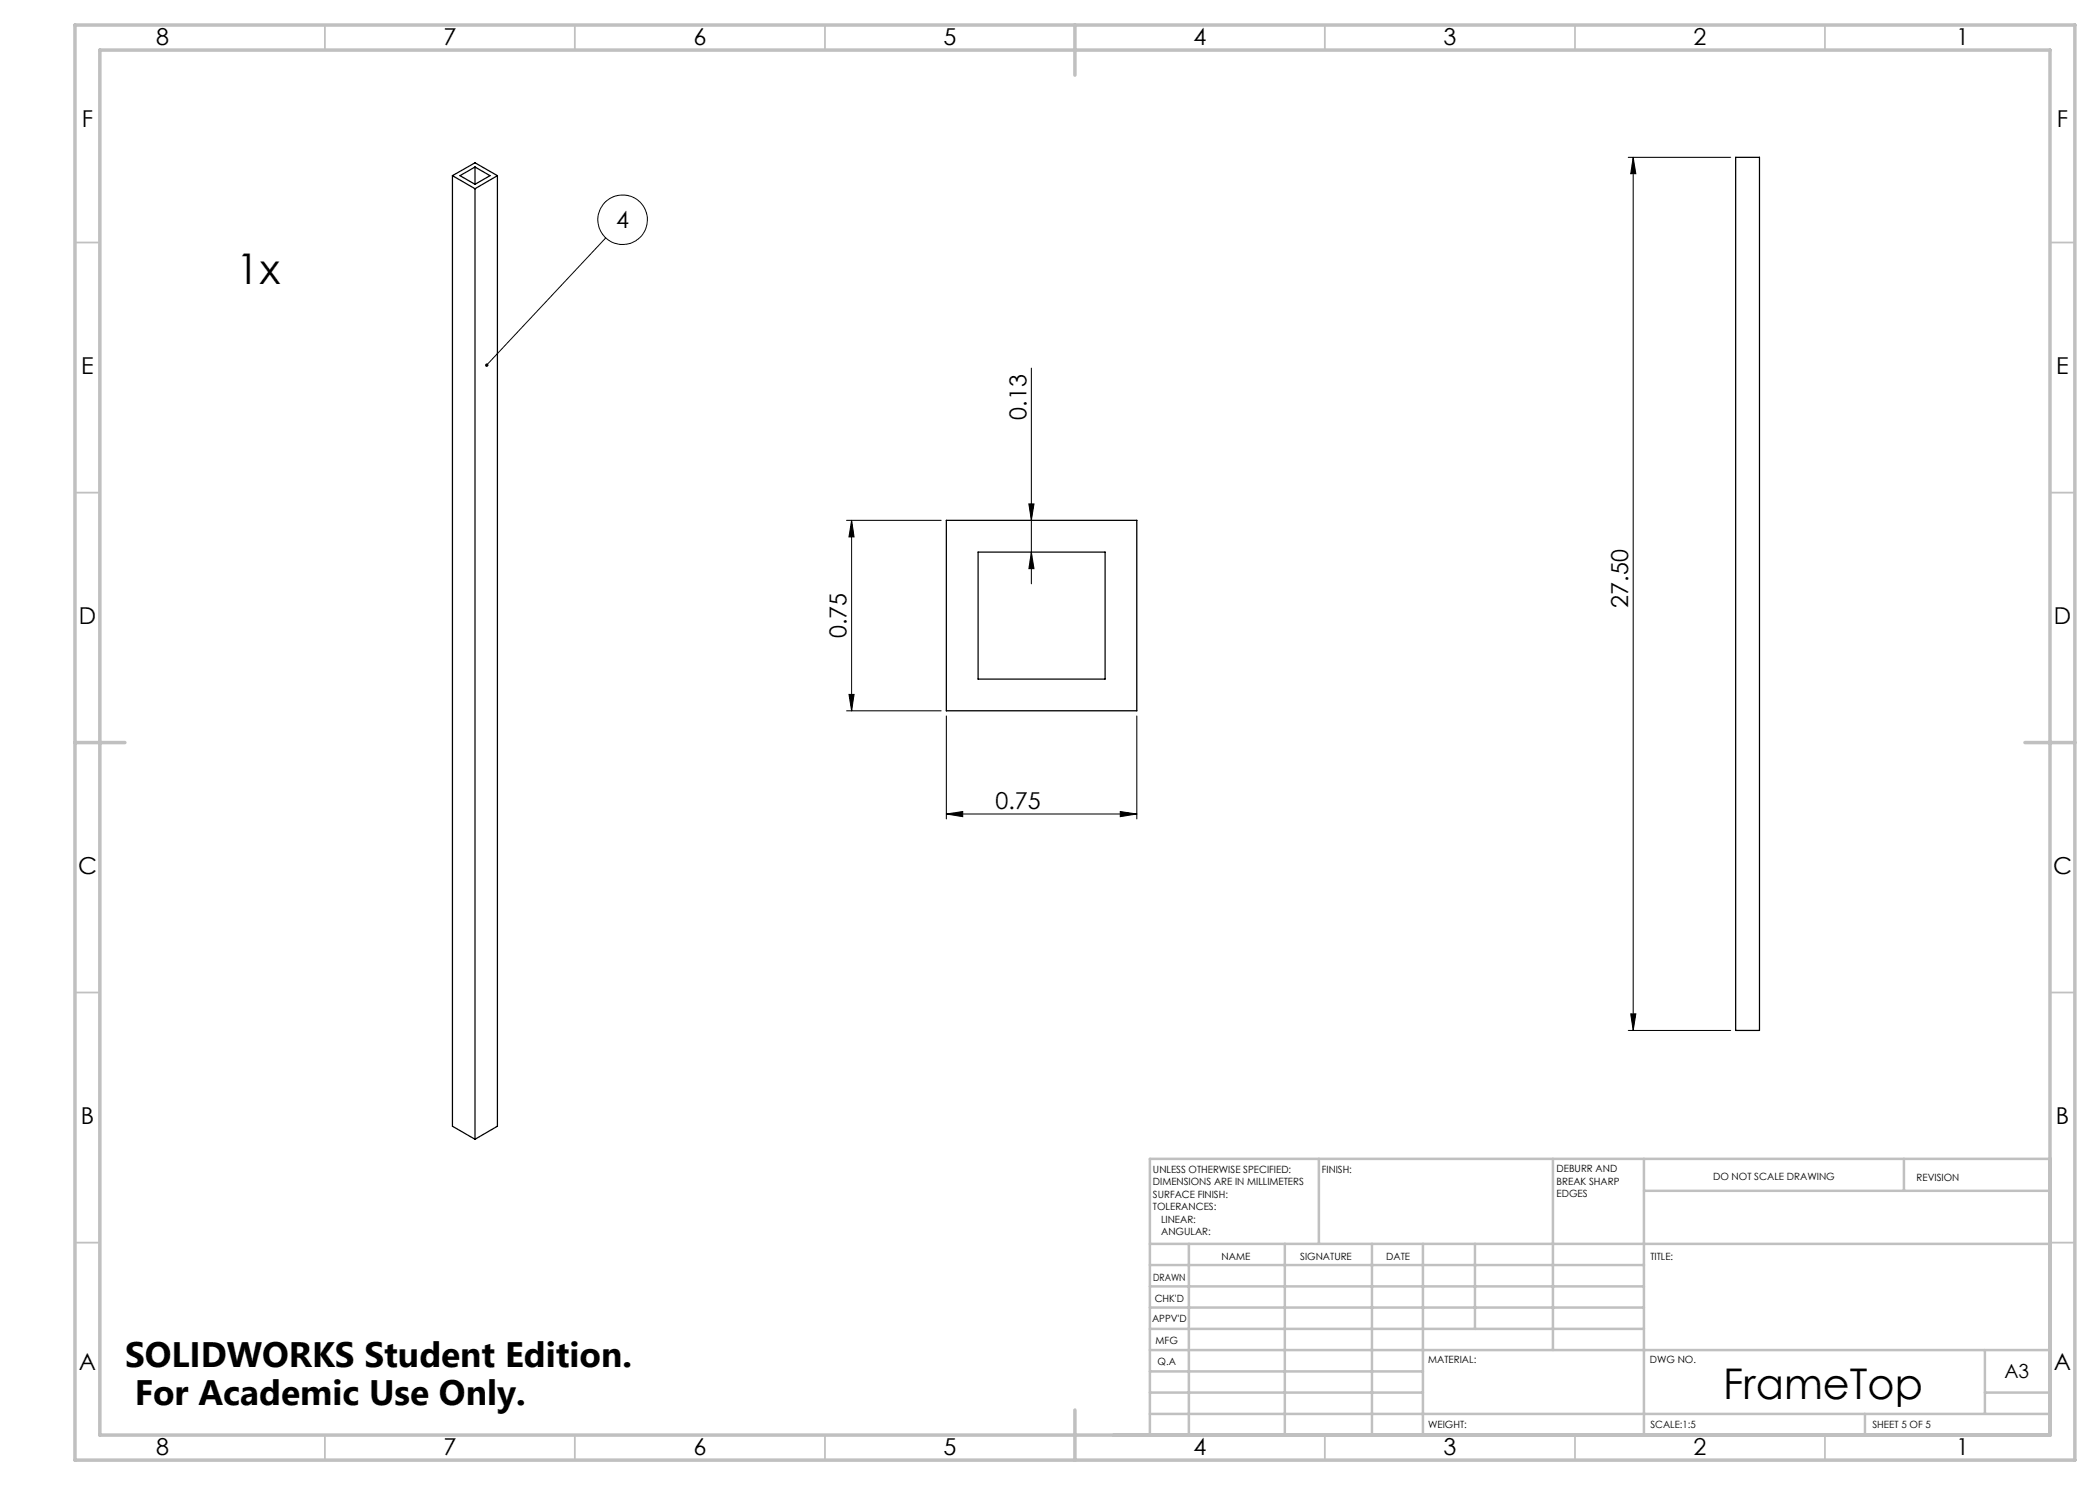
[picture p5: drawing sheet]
<svg xmlns="http://www.w3.org/2000/svg" width="420mm" height="297mm" viewBox="0 0 420 297" stroke-linecap="round" stroke-linejoin="round" font-family="sans-serif">
<g fill="none" stroke="#000" stroke-width=".2">
<path d="M325.6 31.5h20.5M326.6 31.5v174.6M326.6 31.5l.6 3.2h-1.1zM121.1 47.6l-23.8 25.4M206.3 73.6v43.2M169.3 104.1h18.9M170.3 104.1l.5 3.3h-1zM170.3 104.1v38.1M205.8 100.8h1l-.5 3.3zM206.3 110.4l.5 3.3h-1zM169.8 138.9h1l-.5 3.3zM169.3 142.2h18.9"/>
<path d="M189.3 143.2v20.6M227.4 143.2v20.6M189.3 162.8l3.2-.5v1zM189.3 162.8h38.1M224 162.3l3.4 .5-3.4 .5zM325.6 206.1h20.5M326.1 202.8h1.1l-.6 3.3z"/>
<circle cx="124.5" cy="44" r="5"/>
</g>
<g fill="none" stroke="#c0c0c0" stroke-width=".35">
<path d="M65 5v5M115 5v5M165 5v5M265 5v5M315 5v5M365 5v5M15 48.5h5M410 48.5h5M15 98.5h5M410 98.5h5M15 198.5h5M410 198.5h5"/>
<path d="M15 248.5h5M410 248.5h5M65 287v5M115 287v5M165 287v5M265 287v5M315 287v5M365 287v5"/>
</g>
<g fill="none" stroke="#c0c0c0" stroke-width=".5">
<path d="M263.8 231.8v17M310.6 231.8v38.2M328.8 231.8v55.2M328.8 238.2h81.2M380.8 231.8v6.4M410 231.8h-180v55.2M230 248.8h180M230 257.3h98.8M230 253h98.8M237.8 248.8v38.2M257 248.8v38.2M274.4 248.8v38.2"/>
<path d="M284.6 248.8v38.2M295 248.8v17M230 265.8h98.8M230 261.5h98.8M230 278.5h54.6M230 274.3h54.6M230 270h180M397 278.5h13M397 270v12.8M230 282.8h180M373 282.8v4.2"/>
</g>
<path d="M15 5h400v287h-400zM20 10h390v277h-390zM215 5v10M15 148.5h10M405 148.5h10M215 282v10" fill="none" stroke="#c0c0c0" stroke-width=".7"/>
<g fill="#000">
<path d="M97.1 72.8a.34 .34 0 0 1 .5 0 .34 .34 0 0 1 0 .4 .34 .34 0 0 1-.5 .1l.2-.3-.3 .2z"/>
<path d="M326.6 31.5l.6 3.2h-1.1zM326.1 202.8h1.1l-.6 3.3zM170.3 104.1l.5 3.3h-1zM169.8 138.9h1l-.5 3.3z"/>
<path d="M206.3 110.4l.5 3.3h-1zM205.8 100.8h1l-.5 3.3z"/>
<path d="M189.3 162.8l3.2-.5v1zM224 162.3l3.4 .5-3.4 .5z"/>
</g>
<path d="M90.5 35.1l4.5-2.5 4.5 2.5M90.5 35.1l4.5 2.6M90.5 35.1v190.1l4.5 2.7M95 33.4l3 1.7-3 1.8M95 33.4l-3 1.7 3 1.8M95 33.4v3.5M95 37.7v190.2M99.5 35.1l-4.5 2.6M99.5 35.1v190.1l-4.5 2.7M347.1 31.5h4.8v174.6h-4.8zM189.3 104.1h38.1v38.1h-38.1zM195.6 110.4h25.4v25.4h-25.4z" fill="none" stroke="#000" stroke-width=".25"/>
<g font-size="8.5">
<text x="47.3" y="56.8">1x</text>
<text x="344.6" y="279.7">FrameTop</text>
</g>
<g font-size="7.1">
<text x="25" y="273.3">SOLIDWORKS Student Edition.</text>
<text x="26.9" y="281">For Academic Use Only.</text>
</g>
<g font-size="4.7">
<text x="31.2" y="9">8</text>
<text x="88.7" y="9">7</text>
<text x="138.7" y="9">6</text>
<text x="188.7" y="9">5</text>
<text x="238.7" y="9">4</text>
<text x="288.7" y="9">3</text>
<text x="338.7" y="9">2</text>
<text x="391.2" y="9">1</text>
<text x="16.4" y="25.5">F</text>
<text x="411.4" y="25.5">F</text>
<text x="123.2" y="45.6">4</text>
<text x="16.3" y="74.7">E</text>
<text x="411.2" y="74.7">E</text>
<text x="205.3" y="83.9" transform="rotate(-90 205.3 83.9)">0.13</text>
<text x="15.8" y="124.7">D</text>
<text x="325.7" y="121.5" transform="rotate(-90 325.7 121.5)">27.50</text>
<text x="410.8" y="124.7">D</text>
<text x="169.3" y="127.6" transform="rotate(-90 169.3 127.6)">0.75</text>
<text x="199.1" y="161.8">0.75</text>
<text x="15.6" y="174.7">C</text>
<text x="410.6" y="174.7">C</text>
<text x="16.2" y="224.7">B</text>
<text x="411.2" y="224.7">B</text>
<text x="15.8" y="274">A</text>
<text x="410.8" y="274">A</text>
<text x="31.2" y="291">8</text>
<text x="88.7" y="291">7</text>
<text x="138.7" y="291">6</text>
<text x="188.7" y="291">5</text>
<text x="238.7" y="291">4</text>
<text x="288.7" y="291">3</text>
<text x="338.7" y="291">2</text>
<text x="391.2" y="291">1</text>
</g>
<text font-size="3.9" x="400.9" y="275.5">A3</text>
<g font-size="2">
<text x="230.6" y="234.6">UNLESS OTHERWISE SPECIFIED:</text>
<text x="230.6" y="237.1">DIMENSIONS ARE IN MILLIMETERS</text>
<text x="230.6" y="239.6">SURFACE FINISH:</text>
<text x="264.4" y="234.6">FINISH:</text>
<text x="311.3" y="234.5">DEBURR AND</text>
<text x="311.3" y="237">BREAK SHARP</text>
<text x="311.3" y="239.5">EDGES</text>
<text x="342.6" y="236">DO NOT SCALE DRAWING</text>
<text x="383.3" y="236.2">REVISION</text>
<text x="230.6" y="242.1">TOLERANCES:</text>
<text x="232.2" y="244.6">LINEAR:</text>
<text x="232.2" y="247.1">ANGULAR:</text>
<text x="244.3" y="252">NAME</text>
<text x="260" y="251.9">SIGNATURE</text>
<text x="277.2" y="251.9">DATE</text>
<text x="330.1" y="251.9">TITLE:</text>
<text x="230.6" y="256.1">DRAWN</text>
<text x="230.9" y="260.3">CHK'D</text>
<text x="230.4" y="264.4">APPV'D</text>
<text x="231.1" y="268.8">MFG</text>
<text x="231.5" y="273">Q.A</text>
<text x="285.6" y="272.5">MATERIAL:</text>
<text x="330" y="272.5">DWG NO.</text>
<text x="285.6" y="285.5">WEIGHT:</text>
<text x="330.1" y="285.6">SCALE:1:5</text>
<text x="374.5" y="285.6">SHEET 5 OF 5</text>
</g>
</svg>
